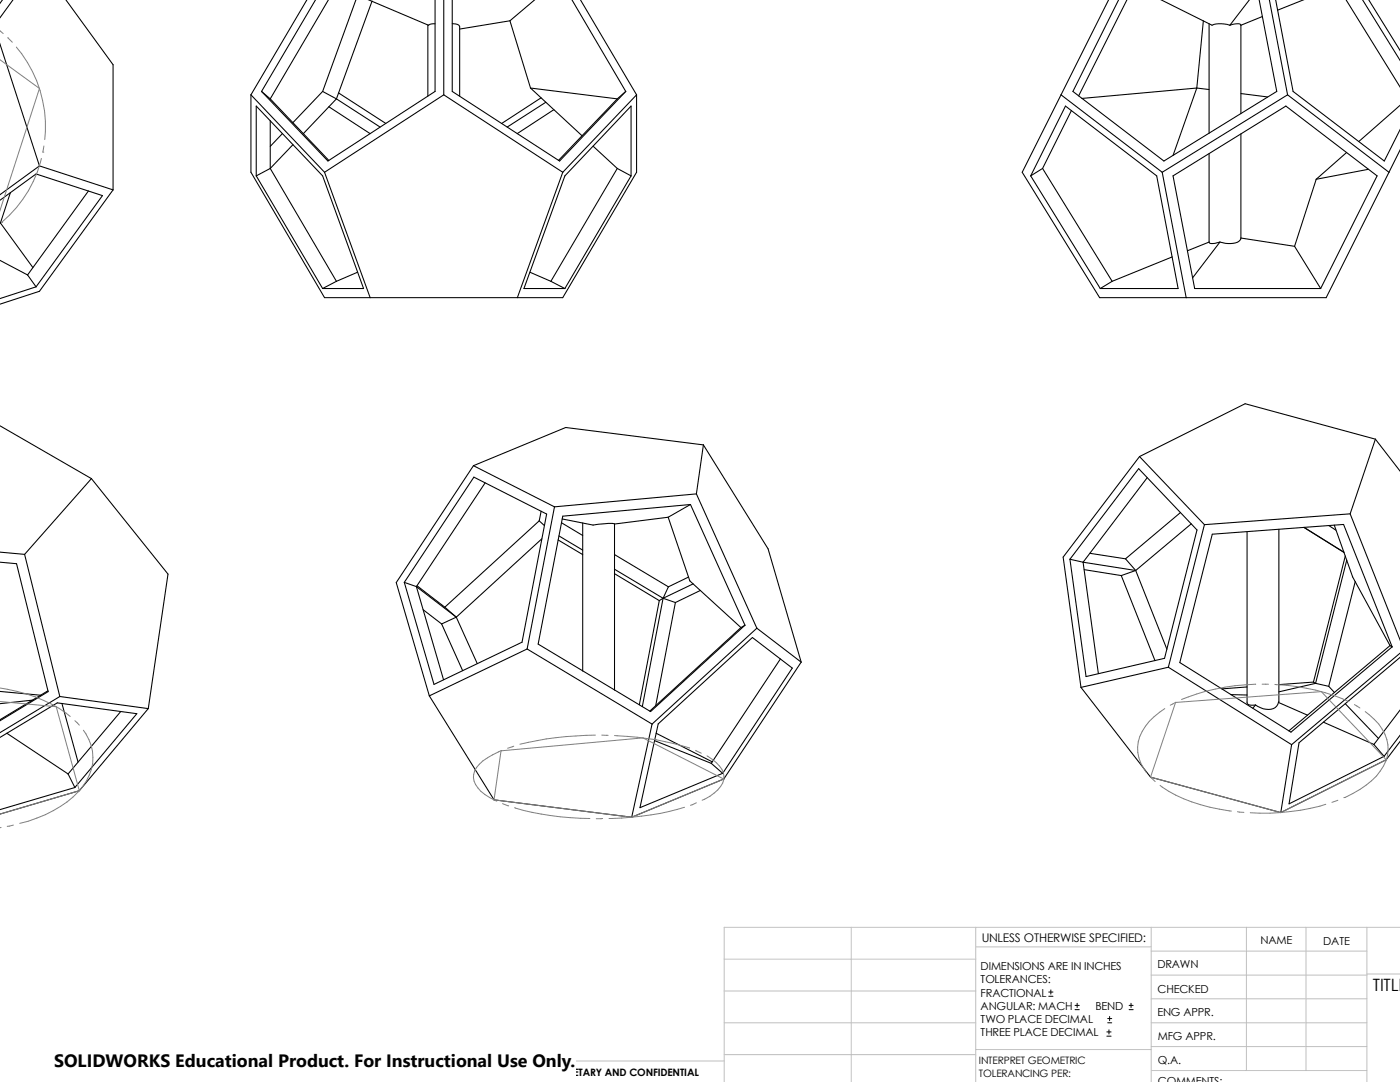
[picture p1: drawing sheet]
<svg xmlns="http://www.w3.org/2000/svg" width="279mm" height="216mm" viewBox="0 0 279 216" stroke-linecap="round" stroke-linejoin="round" font-family="sans-serif">
<g fill="none" stroke="#c0c0c0" stroke-width=".2">
<path d="M144.5 197.7h50.2M144.5 191.4h50.2M169.9 185v30.9M194.7 185v30.9M194.7 188.9h35M229.7 185v30.9M229.7 199.3h43.1M229.7 194.6h43.1M229.7 189.8h43.1M248.8 185v28.6M260.6 185v28.6M272.8 185v30.9"/>
<path d="M272.8 194.4h6.6M279.4 185h-134.9v30.9M144.5 210.4h50.2M144.5 204.1h50.2M144.5 211.7h-41.5v4.2M194.7 209.4h35.1M229.7 204.1h43.1M229.7 208.8h43.1M229.8 213.6h43"/>
</g>
<g fill="none" stroke="#000" stroke-width=".21">
<path d="M.5 0l-.5 .7M2.6 0l-2.7 3.6M13.1 -.1l9.5 13v25M61.3 -.1l-11.2 19M63 0l-10.8 18.2M65.6 -.1l-11.7 19.8M71 -.1l-6.6 18.3M73.5 0l12 5 .6-.2 .7-.1M86.8 -.1v18.3l-21.4 13.9-13.2-13.9M88.6 -.1v19M90.3 0v18.2l21.4 13.9 13.2-13.9M106.7 0l-4.9 4.1"/>
<path d="M114.1 -.1l10.8 18.3M115.8 -.1l11.2 19M221.3 -.1l-17.3 34.5 15.5 25h45.2l12.5-25M224.9 0l-9.6 19.1M231.7 0l10.2 5 1.3-.3 1.1 .1 1.1 .2M249.4 0l-4 5M251.3 -.1l3.5 18.3-22.5 13.9-18.2-13.9 9.2-18.2M253.3 -.1l3.7 19M254.6 0l3.5 18.2 18.2 13.9 3.1-6.3M260.2 -.1l-5.2 2.1M268.6 -.1l10.8 17.5M271.9 -.1l7.5 12.2"/>
<path d="M273.1 -.1l6.3 10.2M-.1 8.7l8 24.4M50.1 18.9l14.7 15.5M50.1 18.9v15.5l14.7 25h47.5l14.7-25v-15.5M52.2 18.2l1.7 1.5M53.9 19.7l11.7 12.3M64.4 18.2l2.7 1.5M64.4 18.2l-5.9 6.3M67.1 19.7l-6.6 7M67.1 19.7l8.8 5.7M67.6 18.5l9.4 6.1M74.3 .2l-7.2 19.5"/>
<path d="M85.4 5v14.2M88.6 18.9l-23.8 15.5M88.6 18.9l23.7 15.5M90.3 4.7l.6 .1a.76 .76 0 0 1 .8 .6v13.8M101.8 4.1l-10.1 1.7M101.8 4.1l4.1 13.5M105.9 17.6l17.3 2.1M105.9 17.6l10.3 9.5M108 19.5l-7.9 5.1M123.2 19.7l-11.7 12.3M124.9 18.2l-1.7 1.5M127 18.9l-14.7 15.5"/>
<path d="M211.8 18.9l20.1 15.5M238.8 17.6l-22.9 2M238.8 17.6l2.5 .3M238.8 17.6l-4.7 13.4M240.2 4.1l-1.4 13.5M241.3 4.7v21.9M245.4 5l1.4-.3a.59 .59 0 0 1 .9 .3M247.6 5v17.7M247.6 18.7l5.4 .6M251.9 3.3l-4.3 1.7M257 18.9l-25.1 15.5M257 18.9l20.2 15.5"/>
<path d="M0 40l7.2-5.3 13.2 4.3-13.2 18.2M2.1 38.4l-2 6.1M7.9 33.1l-8 5.8M7.9 33.1l14.7 4.8M17.7 38.1l-12.2 16.8M22.6 37.9l-14.7 20.2-8 2.6M51.1 35.1v-13.9l13.3 13.9 8.2 22.5h-8.2M51.1 35.1l13.3 22.5M53.9 24.1v9.5M53.9 33.6l-2.8 1.5M53.9 33.6l13.2 22.5M56.3 26.7l-2.4 2.5"/>
<path d="M58.5 28.9l-4.6 4.7M64.8 34.4l9.1 25M65.6 21.3l8.3 5.4M108.9 20.4l-7.7 5M110.5 21.9l-7.3 4.8M112.3 34.4l-9 25M118.4 29.2l4.8 4.4M123.2 33.6l2.7 1.5M123.2 33.6l-13.3 22.5M125.9 35.1v-13.9l-13.2 13.9-8.1 22.5h8.1M125.9 35.1l-13.2 22.5M205.7 35.1l6.9-13.9 18.2 13.9 4.3 22.5h-15.5"/>
<path d="M205.7 35.1l13.9 22.5M208.1 33.6l-2.4 1.5M208.1 33.6l13.9 22.5M213.8 22.1l-5.7 11.5M231.9 34.4l4.8 25M234.1 35.1l22.5-13.9 18.2 13.9-11.2 22.5h-25.2zM241.3 30.6v17.7M247.6 26.7v20.8M262.7 35.8l-4.3 13.3M268.7 30.4l-6 5.4M273.1 33.8l-10.4 2M279.4 29.9l-2.2 4.5"/>
<path d="M279.4 21l-8.2 7.2M0 51.9l5.5 3M0 44.4l.1 .1M.1 44.5l6.5 8.9M5.5 54.9l1.7 2.3M7.2 57.2l-7.3 2.4M67.1 56.1l-2.7 1.5M71.4 54.3l-4.3 1.8M105.7 54.3l4.2 1.8M109.9 56.1l2.8 1.5M222 56.1l-2.4 1.5M233.9 51.3l-11.9 4.8"/>
<path d="M241.3 48.3l.2 .3h.2l1.8-.3M241.3 48.3l-4.3 1.7M243.5 48.3l-5.5 7.2M247.6 47.5l10.8 1.6M247.6 47.5v.3a2.99 2.99 0 0 1-3 .8l-1.1-.3M258.4 49.1l5.2 8.5M-.1 84.9l18.3 10.6M18.2 95.5l-13.3 15.1M18.2 95.5l15.3 19.1-3.9 26.8M94.5 92.9l-15.4 23.3 6.6 22.7M94.5 92.9l16.2 8.2M94.6 95.2l14.5 7.4-4.9 25.5-17.6 8.5-5.9-20.4z"/>
<path d="M96.8 96.4l-13.7 20.7M139 98.6l-28.3 2.5M139 98.6l12 26.7M140.4 88.8l-27.5-3.5-18.4 7.6M140.4 88.8l-1.4 9.8M140.4 88.8l12.9 20.7 6.6 22.6M227.2 93.5l11.7 12.2-6.5 25.7-15.7 3.6-3.2-23.4zM227.4 91.1l-15.2 20.1 3.5 26M227.4 91.1l13 13.6M228.9 95.3l-12.7 16.9M274.5 87.6l-26-7-21.1 10.5M274.5 87.6l-5 14.9"/>
<path d="M274.5 87.6l4.9 6.4M-.1 110.2l5 .4M0 112.2l3.3 .3 6.3 25.5-9.7 5.9M4.9 110.6l7 28.4M80.7 116.2l2.4 .9M83.1 117.1l5.4 18.5M83.1 117.1l8 6M83.2 116.9l5.6 4.3M107.6 103.9l1 1M107.6 103.9l-18.8 17.3M108 102l-.4 1.9M108.1 107.5l-17 15.6"/>
<path d="M110.7 101.1l-5.5 28.4M111.4 107.7l4.9 3M111.5 106.9l4.8 2.9M112.1 104.3l4.2 2.5M112.2 103.5l6.2 1.3 1.6-.2a6 6 0 0 1 2.6 0M116.3 104.4v29.5M122.6 104.6v33.1M122.6 113.6l9.7 5.8M122.6 110.7l10.8 6.4M122.6 114.5l9 5.3M131.6 119.8l-4 20.8M132.3 119.4l2.5 .8"/>
<path d="M132.3 119.4l-4.1 21.6M132.3 119.4l-.7 .4M133.3 103.2l-10.7 1.4M133.3 103.2l4.4 12.7 10.2 9.3M133.4 117.1l-1.1 2.3M137.4 115.1l-4 2M137.8 100.7l-25.5 2.3-4.9 25.5 22.4 13.5 18.9-17.2M137.8 100.7l10.9 24.1M137.8 100.7l-4.5 2.5M138.3 116.5l-6 2.9M139.8 117.8l-5 2.4M213.5 111.6l2.7 .6"/>
<path d="M216.2 112.2l3 22.2M216.2 112.2l10.5 1.6M216.4 113.7l7.4 1.2M217.5 110.4l7.1 1.1M223.8 114.9l6.7 16.9M224.6 111.5l2.1 2.3M226.7 113.8l-2.9 1.1M226.7 113.8l6.2 15.7M235.6 102.3l-11 9.2M237.7 104.5l-11 9.3M240.4 104.7l-7.2 28.4M241.9 106.6l26.2-2 9.7 24.5-20.2 17-22.1-13.9z"/>
<path d="M248.9 106.1v34.1a.89 .89 0 0 0 1.2 .5h.5M255.2 105.6l-.1 34.6M260.3 105.2l7.9 5M265.2 104.9l1.4 .9M266.3 104.8l3.7 10.3 7.4 13.7M268.5 111l-6.4 25.1M268.8 111.8l-6.2 24.6M269.5 102.5l-29.1 2.2M269.5 102.5l9.9 25.3M270.5 116l-5.3 20.9M-.1 138l8.2 .7M6.5 139.7l-6.5 .7"/>
<path d="M9.6 137.8l-9.7 5.8M11.9 139l-11.9 7.2M11.9 139l17.7 2.4M84.5 121.7l3.6 2.8M85.7 138.9l12.9 20.7 27.5 3.5M88.1 124.5l4.2 9.3M88.8 121.2l2.3 1.9M91.1 123.1l-3 1.4M91.1 123.1l4.1 9.3M105.2 129.5l24.9 15M105.2 129.5l-19.5 9.4M134.8 120.2l-3.9 20.6"/>
<path d="M147.9 125.2l-18.2 16.7M148.7 124.8l-.8 .4M151 125.3l-20.9 19.2M151 125.3l8.9 6.8M155.7 131.5l-13.8 20.8M159.9 132.1l-15.5 23.3-18.3 7.7M215.7 137.2l13.9 17.9 26 7M233.2 133.1l24.6 15.5M233.2 133.1l-17.5 4.1M245.6 138.6l3.3 .1M248.9 137.1l-5.1 .4M262.1 136.1l.5 .3"/>
<path d="M262.1 136.1l-6.9 .5M262.6 136.4l2.6 .5M262.6 136.4l-7.4 1.6M265.2 136.9l1.1 1.3M277.4 128.8l-20.2 17M277.4 128.8l.4 .3M279.4 131.1h.1M279.4 131.1l-20.2 17.1-1.9 12.2 18.9-9.5M279.4 130.3l-21.6 18.3M-.1 147.2l11.5-6.9 15.9 2.1-12.4 14.7M1.4 146.3l12.2 8.1M12.4 140.4l3.2 11.7"/>
<path d="M13.6 154.4l1.3 2.7M14.9 157.1l-15 4.5M24.1 142l-10.5 12.4M29.6 141.4l-13.8 16.4-15.9 4.7M130.1 144.5l-4 18.6M130.6 147.8l11.3 4.5M130.9 146.3l11.3 5.7M131.4 144.4l18.8-17.2 7.9 6.1-13.9 21-16.5 6.9zM141.9 152.3l2.3 2M250.6 140.7l-.6 .6M255.1 140.2a2.16 2.16 0 0 1-3 1.2l-1.5-.7M255.1 140.2l5.8 2.5"/>
<path d="M257.8 148.6l-2.2 13.5M264.1 144.1l10.1 4.4M268.5 140.4l6.6 7M274.2 148.5l2 2.4M279.4 147.9l-2.8 3.7-21 10.5M279.4 146.7l-3.2 4.2M279.4 141.6l-5.2 6.9"/>
</g>
<g fill="none" stroke="#808080" stroke-width=".2">
<path d="M-.1 6.1l.7 .6M0 11.9l7.9 5.8-8 24.4M1.6 7.5l.9 .9M3.3 9.4a24.5 24.5 0 0 1 5.6 18.5M8.3 31.6a23.8 23.8 0 0 1-8 12.8M8.6 30.4h.1M8.8 29.1l-.2 1.3M.3 44.4h.1M-.1 140l11.3 1 4.6 16.8-15.9 4.7M0 137.3a29 29 0 0 1 14 5.7M250.6 136.5a42.4 42.4 0 0 0-14.8 3.1M251.9 136.5h1.3"/>
<path d="M254.4 136.6a41.7 41.7 0 0 1 14.8 3.4M14.9 143.8l.9 .9M16.6 145.7a9.1 9.1 0 0 1-1 12.3 23.8 23.8 0 0 1-11.7 6.3M100 149.8l28.3-2.6 16.1 8.2-18.3 7.7-27.5-3.5zM100.1 149.7l-.6 .3a8.7 8.7 0 0 0-4.8 3.8 3.5 3.5 0 0 0 1.3 4.1l1.7 1.2 1.4 .8M102.5 148.9l-1.2 .4M118.8 146.7a65.6 65.6 0 0 0-15 1.8M120.1 146.7h1.3M122.6 146.8a53.6 53.6 0 0 1 15 2.5M138.8 149.7l1.2 .6M141.1 150.8l.2 .1a5.7 5.7 0 0 1 3.2 4 5 5 0 0 1-2.8 4l-1.6 .8M229.6 155.1l.9 .9"/>
<path d="M231.5 156.7a30.3 30.3 0 0 0 14.2 5.1M232.5 141.4a10.3 10.3 0 0 0-5.5 7.7 7.8 7.8 0 0 0 1.8 5M234.6 140.2l29.1-2.2 12.9 13.6-21 10.5-26-7zM234.7 140.1l-1.1 .6M267 159.7l-1.2 .4M270.3 140.6l1.1 .7M272.5 142a9.5 9.5 0 0 1 4.5 7.7 9.4 9.4 0 0 1-4.4 7 20.3 20.3 0 0 1-4.4 2.5M.2 165.1l-.3 .1M2.7 164.6l-1.3 .3M100.3 160.4l1.2 .4M102.7 161.2a52.7 52.7 0 0 0 15 2.1M120.3 163.3l-1.3 .1"/>
<path d="M126.1 163.1l-4.6 .2M136.6 161.1l-1.4 .4a46 46 0 0 1-9.1 1.6M139 160.2l-1.2 .5M247 162l1.2 .1M264.6 160.5a44.4 44.4 0 0 1-15.1 1.7"/>
</g>
<g fill="none" stroke="#000" stroke-width=".2">
<path d="M209.3 198.8h.8M209.3 198h.8M209.7 197.5v.9M214.5 201.5h.9M214.5 200.6h.9M215 200.2v.8M220.9 206.8h.8M220.9 205.9h.8M221.1 204.1h.8M221.1 203.2h.8M221.3 205.5v.8M221.4 202.8v.9"/>
<path d="M225.3 201.5h.8M225.3 200.6h.8M225.7 200.2v.8"/>
</g>
<path d="M10.8 209.2h104.1v6.7h-104.1z" fill="#fff"/>
<text font-size="3.6" x="10.8" y="213">SOLIDWORKS Educational Product. For Instructional Use Only.</text>
<text font-size="3.4" x="274" y="197.8">TITLE</text>
<text font-size="2.4" x="195.9" y="187.9">UNLESS OTHERWISE SPECIFIED:</text>
<g font-size="2.2">
<text x="251.6" y="188.4">NAME</text>
<text x="264.1" y="188.5">DATE</text>
<text x="195.7" y="193.5">DIMENSIONS ARE IN INCHES</text>
<text x="195.7" y="196.2">TOLERANCES:</text>
<text x="231" y="193.2">DRAWN</text>
<text x="195.7" y="198.8">FRACTIONAL</text>
<text x="195.7" y="201.5">ANGULAR: MACH</text>
<text x="218.6" y="201.5">BEND</text>
<text x="231" y="202.7">ENG APPR.</text>
<text x="231" y="198.1">CHECKED</text>
<text x="195.7" y="204.1">TWO PLACE DECIMAL</text>
<text x="195.7" y="206.8">THREE PLACE DECIMAL</text>
<text x="231.1" y="207.5">MFG APPR.</text>
<text x="231.1" y="212.2">Q.A.</text>
<text x="231.1" y="216.4">COMMENTS:</text>
</g>
<g font-size="2">
<text x="107.7" y="214.7">PROPRIETARY AND CONFIDENTIAL</text>
<text x="195.4" y="214.9">TOLERANCING PER:</text>
<text x="195.4" y="212.3">INTERPRET GEOMETRIC</text>
</g>
</svg>
